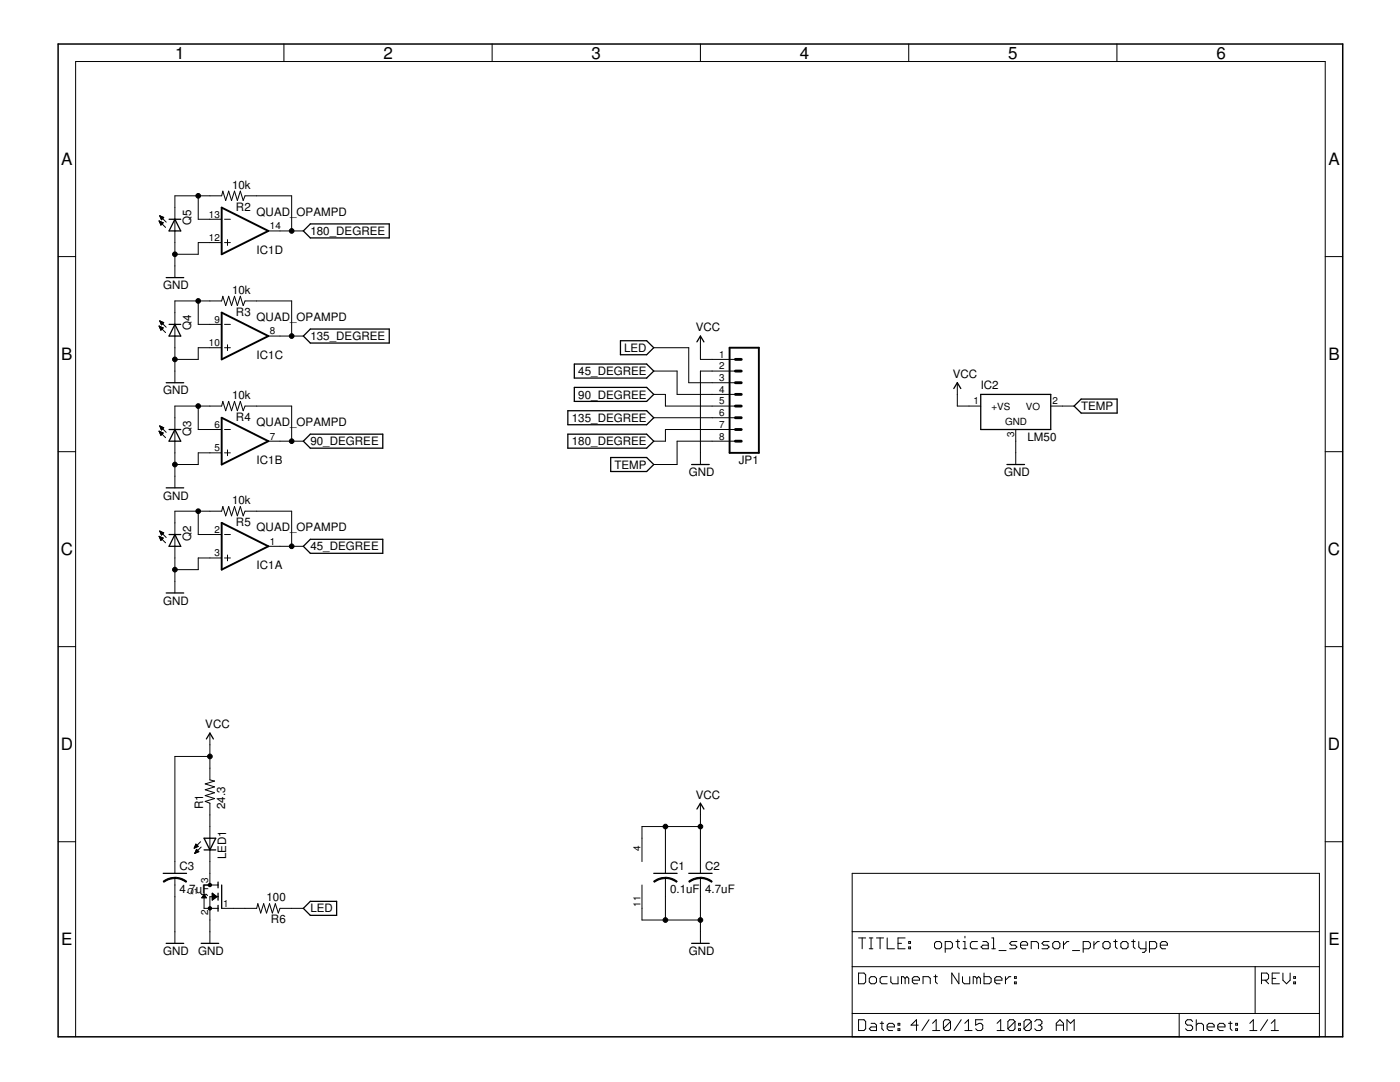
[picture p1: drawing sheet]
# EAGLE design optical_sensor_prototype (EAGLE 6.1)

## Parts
C1  0.1uF  C-USC1206  [C1206]
C2  4.7uF  C-USC1206  [C1206]
C3  4.7uF  C-USC1206  [C1206]
IC1  QUAD_OPAMPD  [SO14]
IC2  LM50  [SOT23]
JP1  M081X08  [1X08]
LED1  LEDSMT1206  [1206]
Q1  MOSFET-NREFLOW  [SOT23]
Q2  LEDSMT1206  [1206]
Q3  LEDSMT1206  [1206]
Q4  LEDSMT1206  [1206]
Q5  LEDSMT1206  [1206]
R1  24.3  R-US_R1206  [R1206]
R2  10k  R-US_R1206  [R1206]
R3  10k  R-US_R1206  [R1206]
R4  10k  R-US_R1206  [R1206]
R5  10k  R-US_R1206  [R1206]
R6  100  R-US_R1206  [R1206]

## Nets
45_DEGREE: IC1.1(A:OUT) JP1.4 R5.1
90_DEGREE: IC1.7(B:OUT) JP1.5 R4.1
135_DEGREE: IC1.8(C:OUT) JP1.6 R3.1
180_DEGREE: IC1.14(D:OUT) JP1.7 R2.1
GND: C1.2 C2.2 C3.2 IC1.3(A:+IN) IC1.5(B:+IN) IC1.10(C:+IN) IC1.11(P:V-) IC1.12(D:+IN) IC2.3(GND) JP1.2 Q1.2(S) Q2.A Q3.A Q4.A Q5.A
LED: JP1.3 R6.1
N$1: LED1.A R1.1
N$2: IC1.2(A:-IN) Q2.C R5.2
N$3: LED1.C Q1.3(D)
N$4: Q1.1(G) R6.2
N$5: IC1.6(B:-IN) Q3.C R4.2
N$7: IC1.13(D:-IN) Q5.C R2.2
N$9: IC1.9(C:-IN) Q4.C R3.2
TEMP: IC2.2(VO) JP1.8
VCC: C1.1 C2.1 C3.1 IC1.4(P:V+) IC2.1(+VS) JP1.1 R1.2

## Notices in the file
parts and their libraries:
sparkfun: Licensing: CC v3.0 Share-Alike You are welcome to use this library for commercial purposes.
